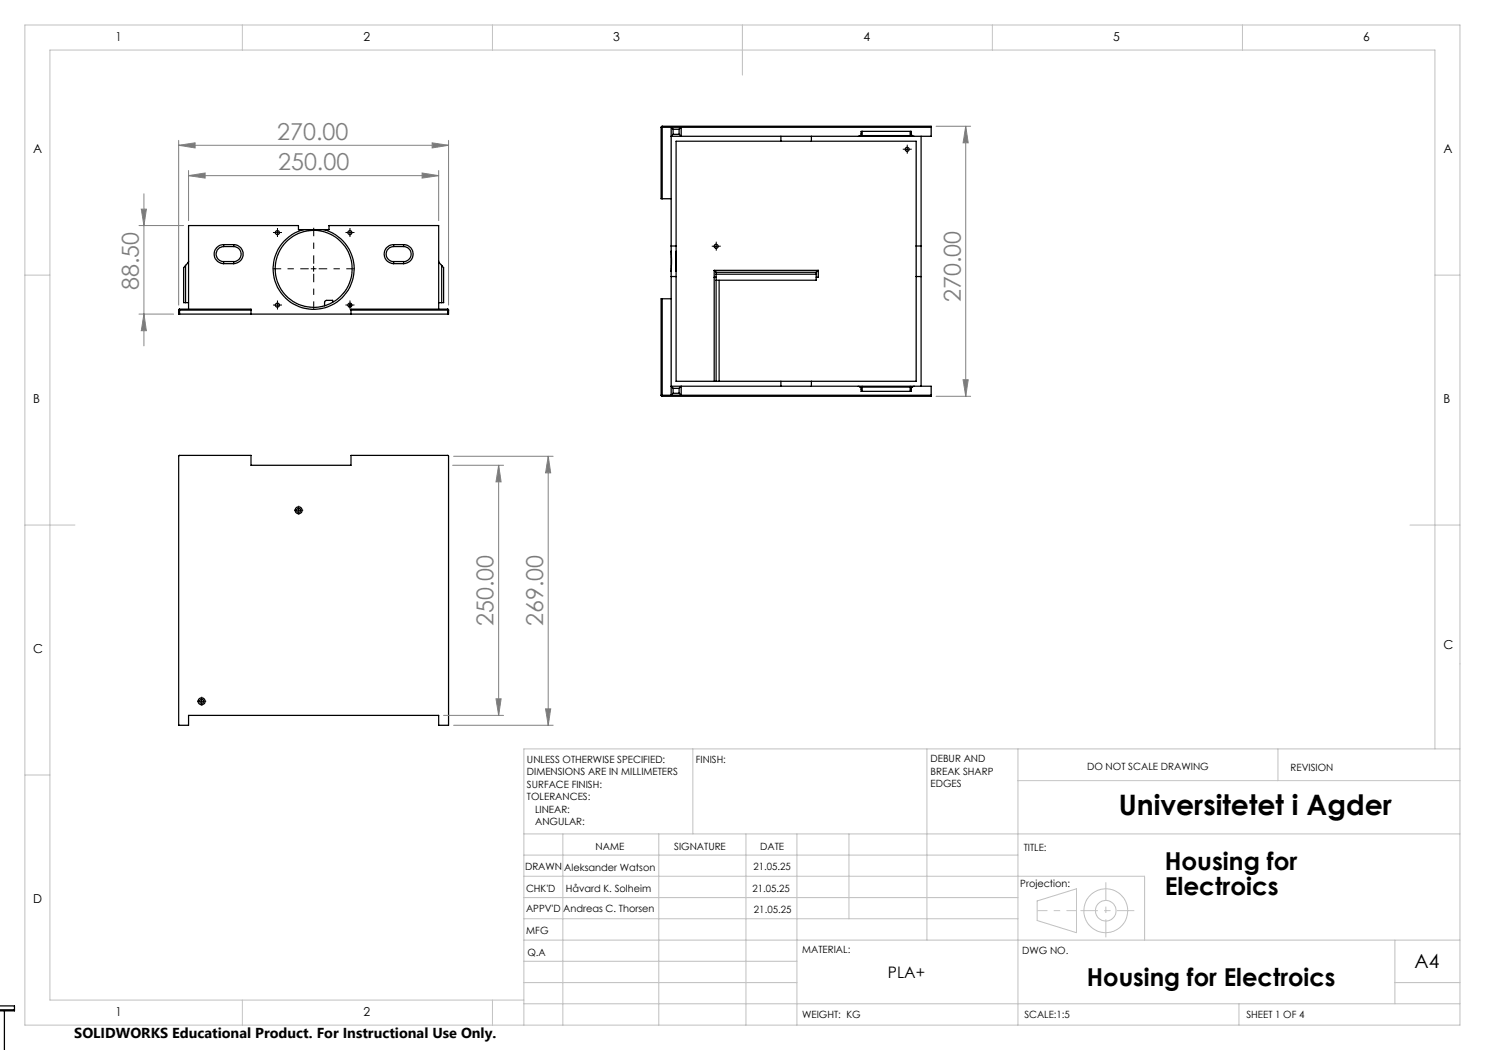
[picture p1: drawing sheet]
<svg xmlns="http://www.w3.org/2000/svg" width="297mm" height="210mm" viewBox="0 0 297 210" stroke-linecap="round" stroke-linejoin="round" font-family="sans-serif">
<g fill="none" stroke="#000" stroke-width=".25">
<path d="M132.2 25.5h.2M132.2 25.5v14.2h.2M132.4 25.3v.2M132.4 25.3h53.8v.2M132.4 25.3l-.2 .2M132.4 39.7h1.8M132.4 25.5v14.2M132.4 25.5h53.8M134.6 25.9l-.4-.4v24.8M134.6 25.9v1M134.6 26.9h1.2M134.6 25.9h1.2"/>
<path d="M135.8 25.9l.4-.4v1.8l-.4-.4M135.8 25.9v1M156.2 27.3v.9M162.3 27.3v.9M172 27.1l-.4 .2M172 27.1l.2-.3v-.5h10v.5l.2 .3M172 27.1h10.4M172.4 26.3v1M182 26.3v1M182.4 27.1l.4 .2M184.2 27.3v49.9M186.2 25.5v1.8h-52l.4-.4"/>
<path d="M37.1 53.1v7.4M37.1 53.1l-.4 .4v7h.4M37.7 52.2l-.1 .3-.5 .6M44.7 48.9v.4M44.7 52.3v.4M44.7 48.9a1.9 1.9 0 0 0-1.9 1.9 1.9 1.9 0 0 0 1.9 1.9M44.7 49.3a1.5 1.5 0 0 0-1.5 1.5 1.5 1.5 0 0 0 1.5 1.5M44.7 48.9h2M44.7 49.3h2M44.7 52.3h2M44.7 52.7h2M46.7 48.9v.4"/>
<path d="M46.7 48.9a1.91 1.91 0 0 1 1.9 1.9 1.91 1.91 0 0 1-1.9 1.9M46.7 52.3v.4M46.7 49.3a1.5 1.5 0 0 1 1.5 1.5 1.5 1.5 0 0 1-1.5 1.5M60.7 45.9a8.1 8.1 0 0 0-4.6 12.5 8.1 8.1 0 0 0 13.3 0 8.1 8.1 0 0 0-4.7-12.5M60.7 45.9h4M60.7 45.9h-1v-.8h-22v16.7M64.7 45.9h1.1v-.8h21.9v16.7M78.7 48.9a1.9 1.9 0 0 0-1.9 1.9 1.9 1.9 0 0 0 1.9 1.9M78.7 52.3v.4M78.7 48.9v.4M78.7 49.3a1.5 1.5 0 0 0-1.5 1.5 1.5 1.5 0 0 0 1.5 1.5M78.7 48.9h2"/>
<path d="M78.7 49.3h2M78.7 52.3h2M78.7 52.7h2M80.7 48.9a1.9 1.9 0 0 1 1.9 1.9 1.9 1.9 0 0 1-1.9 1.9M80.7 52.3v.4M80.7 49.3a1.5 1.5 0 0 1 1.5 1.5 1.5 1.5 0 0 1-1.5 1.5M80.7 48.9v.4M87.7 52.2l.1 .3 .5 .6M88.3 53.1v7.4M88.3 53.1l.4 .4v7h-.4M132.4 59.8h-.2v19.2M132.4 59.8v19.2"/>
<path d="M132.4 59.8h1.8M134.2 50.3v3.9M134.2 54.2v24.8l.4-.3M134.2 49.2h1M134.2 55.3h1M135.2 50.3v3.9M135.2 50.3v-22.1h48v48.1h-48v-22.1M142.8 55.4h.4M142.8 54.1l.4 .4M142.8 54.1v22.2M142.8 54.1h20.9M143.2 54.5v.3"/>
<path d="M143.2 54.8h20M143.2 54.5h20M143.2 54.8v21.5M143.8 56v20.3M163.2 54.5v.3M163.2 54.8v1.2h-20M163.7 54.1l-.5 .4M163.7 54.1v1.3h-.5M183.2 49.2h1M183.2 55.3h1M35.7 62h.2M35.7 62v.8h.2"/>
<path d="M35.9 61.8v.2M35.9 61.8l-.2 .2M35.9 61.8h14.3v.2M35.9 62h14.3M35.9 62.8h53.6M35.9 62v.8M37.1 60.5h.6M50.2 62v.8M66.5 60.5v-.4h-1.3l-.3 .2v.9M69.7 61.3h.5M70.2 62h19.3M70.2 62v.8"/>
<path d="M87.7 60.5h.6M89.5 62h.2M89.5 61.8v.2M89.5 61.8l.2 .2M89.5 61.8h-19.3v.2M89.5 62v.8M89.7 62v.8h-.2M132.2 79h.2M132.2 79l.2 .3M132.4 79v.3M132.4 79h53.8M134.6 77.7l-.4-.5h52v1.8"/>
<path d="M134.6 78.7h1.2M134.6 77.7h1.2M134.6 77.7v1M135.8 77.7l.4-.5v1.8l-.4-.3M135.8 77.7v1M156.2 76.3v.9M162.3 76.3v.9M171.6 77.2l.4 .2M172 77.4l.2 .3v.6h10v-.6l.2-.3M172 77.4h10.4M172.4 77.2v1.1M182 77.2v1.1"/>
<path d="M182.8 77.2l-.4 .2M186.2 79v.3h-53.8M35.8 91.1h14.4v2h20v-2h19.5v54h-2v-2h-50v2h-2zM0 201.2h2.9v.8M0 202h2.9M.9 202.2v7.9M2.9 202v.2h-2.9"/>
<circle cx="181.4" cy="29.9" r=".4"/>
<circle cx="55.5" cy="46.5" r=".4"/>
<circle cx="62.7" cy="53.8" r="7.7"/>
<circle cx="70" cy="46.5" r=".4"/>
<circle cx="143.2" cy="49.3" r=".4"/>
<circle cx="55.5" cy="61" r=".4"/>
<circle cx="70" cy="61" r=".4"/>
<circle cx="59.7" cy="102" r=".7"/>
<circle cx="59.7" cy="102.1" r=".39"/>
<circle cx="40.3" cy="140.3" r=".7"/>
<circle cx="40.3" cy="140.3" r=".4"/>
</g>
<g fill="none" stroke="#808080" stroke-width=".2">
<path d="M28.8 38.8v30.4M35.7 29.1l3.3-.5v1zM35.7 28.1v32.9M35.7 29.1h54M37.7 35.1l3.3-.5v1zM37.7 34.1v10M37.7 35.1h50M84.4 34.6l3.3 .5-3.3 .5zM86.4 28.6l3.3 .5-3.3 .5zM87.7 34.1v10M89.7 28.1v32.9M187.2 25.3h6.9"/>
<path d="M193.1 25.3l.5 3.3h-1zM193.1 25.3v54M27.8 45.1h8.9M28.3 41.8h1l-.5 3.3zM27.8 62.8h6.9M28.8 62.8l.5 3.3h-1zM187.2 79.3h6.9M192.6 75.9h1l-.5 3.4zM90.5 93.1h10.2M90.7 91.3h19.9M99.7 93.1l.5 3.3h-1zM99.7 93.1v50"/>
<path d="M109.6 91.3l.5 3.3h-1zM109.6 91.3v53.8M99.2 139.8h1l-.5 3.3zM88.7 143.1h12M90.7 145.1h19.9M109.1 141.8h1l-.5 3.3z"/>
</g>
<g fill="none" stroke="#c0c0c0" stroke-width=".2">
<path d="M5 5h287v200h-287zM48.5 5v5M98.5 5v5M148.5 5v10M198.5 5v5M248.5 5v5M5 55h5M287 55h5M5 105h10M282 105h10M5 155h5M138.6 149.8v17"/>
<path d="M185.4 149.8v38.2M203.6 149.8v55.2M203.6 156.1h88.4M255.6 149.8v6.3M287 149.8v-139.8h-277v190h94.8M292 149.8h-187.2v55.2M104.8 166.8h187.2M104.8 175.3h124.1v12.7M104.8 179.5h98.8M104.8 171h98.8M112.6 166.8v38.2M131.8 166.8v38.2"/>
<path d="M149.2 166.8v38.2M159.4 166.8v38.2M169.8 166.8v17M104.8 183.8h98.8M104.8 196.5h54.6M104.8 192.3h54.6M104.8 188h187.2M207.4 180.2l7.9-2.4v8.7l-7.9-2.4zM279 196.5h13M279 188v12.8M48.5 200v5M98.5 200v5"/>
<path d="M104.8 200.8h187.2M247.8 200.8v4.2"/>
<circle cx="221.2" cy="182.2" r="4.4"/>
<circle cx="221.2" cy="182.1" r="2.06"/>
</g>
<g fill="none" stroke="#000" stroke-width=".2" stroke-dasharray="15.2 1.3 1.3 1.3" stroke-linecap="butt">
<path d="M181 29.8h-.4M181.5 29.3v-.4M181.5 30.3v.4M182 29.8h.4M55 46.5h-.4M55.5 46v-.4M55.5 47v.4M56 46.5h.4M69.5 46.5h-.4M70 46v-.4M70 47v.4M70.5 46.5h.4"/>
<path d="M142.8 49.2h-.4M143.3 48.7v-.4M143.3 49.7v.4M143.8 49.2h.4M55 61h-.4M55.5 60.5v-.4M55.5 61.5v.4M56 61h.4M69.5 61h-.4M70 60.5v-.4M70 61.5v.4M70.5 61h.4"/>
<path d="M59.2 102h-.4M59.7 101.5v-.4M59.7 102.5v.4M60.2 102h.4M40.3 139.7v-.4M39.8 140.2h-.4M40.3 140.7v.4M40.8 140.2h.4"/>
</g>
<path d="M61.7 53.8h-7.2M62.7 52.8v-7.2M62.7 54.8v7.2M63.7 53.8h7.2" fill="none" stroke="#000" stroke-width=".2" stroke-dasharray="15.2 1.3 1.3 1.3" stroke-dashoffset="13.5" stroke-linecap="butt"/>
<path d="M207.5 182.1h7.8" fill="none" stroke="#c0c0c0" stroke-width=".2" stroke-dasharray="15.2 1.3 1.3 1.3" stroke-dashoffset="13.2" stroke-linecap="butt"/>
<path d="M221.2 176.5v11" fill="none" stroke="#c0c0c0" stroke-width=".2" stroke-dasharray="15.2 1.3 1.3 1.3" stroke-dashoffset="11.6" stroke-linecap="butt"/>
<path d="M216.1 182.1h10.8" fill="none" stroke="#c0c0c0" stroke-width=".2" stroke-dasharray="15.2 1.3 1.3 1.3" stroke-dashoffset="11.8" stroke-linecap="butt"/>
<g fill="none" stroke="#000" stroke-width=".2">
<path d="M180.9 29.9h1M181.4 29.3v1.1M55 46.5h1M55.5 46v1M62.2 53.8h1M62.7 53.3v1M69.5 46.5h1M70 46v1M142.7 49.3h1M143.2 48.7v1.1M55 61h1M55.5 60.5v1"/>
<path d="M69.5 61h1M70 60.5v1M59.2 102.1h1M59.7 101.6v1M40.3 139.8v.9M39.8 140.3h1"/>
</g>
<g fill="#808080">
<path d="M86.4 28.6l3.3 .5-3.3 .5zM35.7 29.1l3.3-.5v1zM84.4 34.6l3.3 .5-3.3 .5zM37.7 35.1l3.3-.5v1z"/>
<path d="M28.3 41.8h1l-.5 3.3zM28.8 62.8l.5 3.3h-1zM109.6 91.3l.5 3.3h-1zM109.1 141.8h1l-.5 3.3zM99.7 93.1l.5 3.3h-1zM99.2 139.8h1l-.5 3.3zM193.1 25.3l.5 3.3h-1zM192.6 75.9h1l-.5 3.4z"/>
</g>
<text font-size="5.6" x="223.7" y="163">Universitetet i Agder</text>
<g font-size="4.9">
<text x="232.9" y="174">Housing for</text>
<text x="232.9" y="178.9">Electroics</text>
<text x="217.4" y="197.1">Housing for Electroics</text>
</g>
<g font-size="4.7" fill="#808080">
<text x="55.4" y="28">270.00</text>
<text x="55.6" y="34.1">250.00</text>
<text x="27.8" y="58" transform="rotate(-90 27.8 58)">88.50</text>
<text x="192.1" y="60.4" transform="rotate(-90 192.1 60.4)">270.00</text>
<text x="98.7" y="125.2" transform="rotate(-90 98.7 125.2)">250.00</text>
<text x="108.6" y="125.2" transform="rotate(-90 108.6 125.2)">269.00</text>
</g>
<text font-size="3.9" x="282.9" y="193.6">A4</text>
<text font-size="3.2" x="177.6" y="195.7">PLA+</text>
<text font-size="2.9" x="14.9" y="207.6">SOLIDWORKS Educational Product. For Instructional Use Only.</text>
<g font-size="2.5">
<text x="23.1" y="8.2">1</text>
<text x="72.7" y="8.2">2</text>
<text x="122.7" y="8.2">3</text>
<text x="172.7" y="8.2">4</text>
<text x="222.7" y="8.2">5</text>
<text x="272.7" y="8.2">6</text>
<text x="6.7" y="30.7">A</text>
<text x="288.7" y="30.7">A</text>
<text x="6.7" y="80.7">B</text>
<text x="288.7" y="80.7">B</text>
<text x="6.7" y="130.7">C</text>
<text x="288.7" y="129.7">C</text>
<text x="6.7" y="180.7">D</text>
<text x="23.1" y="203.2">1</text>
<text x="72.7" y="203.2">2</text>
</g>
<g font-size="2">
<text x="105.4" y="152.6">UNLESS OTHERWISE SPECIFIED:</text>
<text x="105.4" y="155.1">DIMENSIONS ARE IN MILLIMETERS</text>
<text x="139.2" y="152.6">FINISH:</text>
<text x="186.1" y="152.5">DEBUR AND</text>
<text x="186.1" y="155">BREAK SHARP</text>
<text x="217.4" y="154">DO NOT SCALE DRAWING</text>
<text x="258.1" y="154.2">REVISION</text>
<text x="105.4" y="157.6">SURFACE FINISH:</text>
<text x="105.4" y="160.1">TOLERANCES:</text>
<text x="186.1" y="157.5">EDGES</text>
<text x="107" y="162.6">LINEAR:</text>
<text x="107" y="165.1">ANGULAR:</text>
<text x="119.1" y="170">NAME</text>
<text x="134.8" y="169.9">SIGNATURE</text>
<text x="150.7" y="173.9">21.05.25</text>
<text x="152" y="169.9">DATE</text>
<text x="204.8" y="170.2">TITLE:</text>
<text x="105" y="174.1">DRAWN</text>
<text x="105.2" y="178.3">CHK'D</text>
<text x="112.9" y="174.1">Aleksander Watson</text>
<text x="113.2" y="178.3">Håvard K. Solheim</text>
<text x="150.5" y="178.3">21.05.25</text>
<text x="204.1" y="177.4">Projection:</text>
<text x="105.2" y="182.4">APPV'D</text>
<text x="112.6" y="182.4">Andreas C. Thorsen</text>
<text x="150.8" y="182.6">21.05.25</text>
<text x="105.3" y="186.8">MFG</text>
<text x="105.5" y="191.1">Q.A</text>
<text x="160.5" y="190.5">MATERIAL:</text>
<text x="204.4" y="190.8">DWG NO.</text>
<text x="160.4" y="203.5">WEIGHT: KG</text>
<text x="204.9" y="203.6">SCALE:1:5</text>
<text x="249.3" y="203.6">SHEET 1 OF 4</text>
</g>
</svg>
